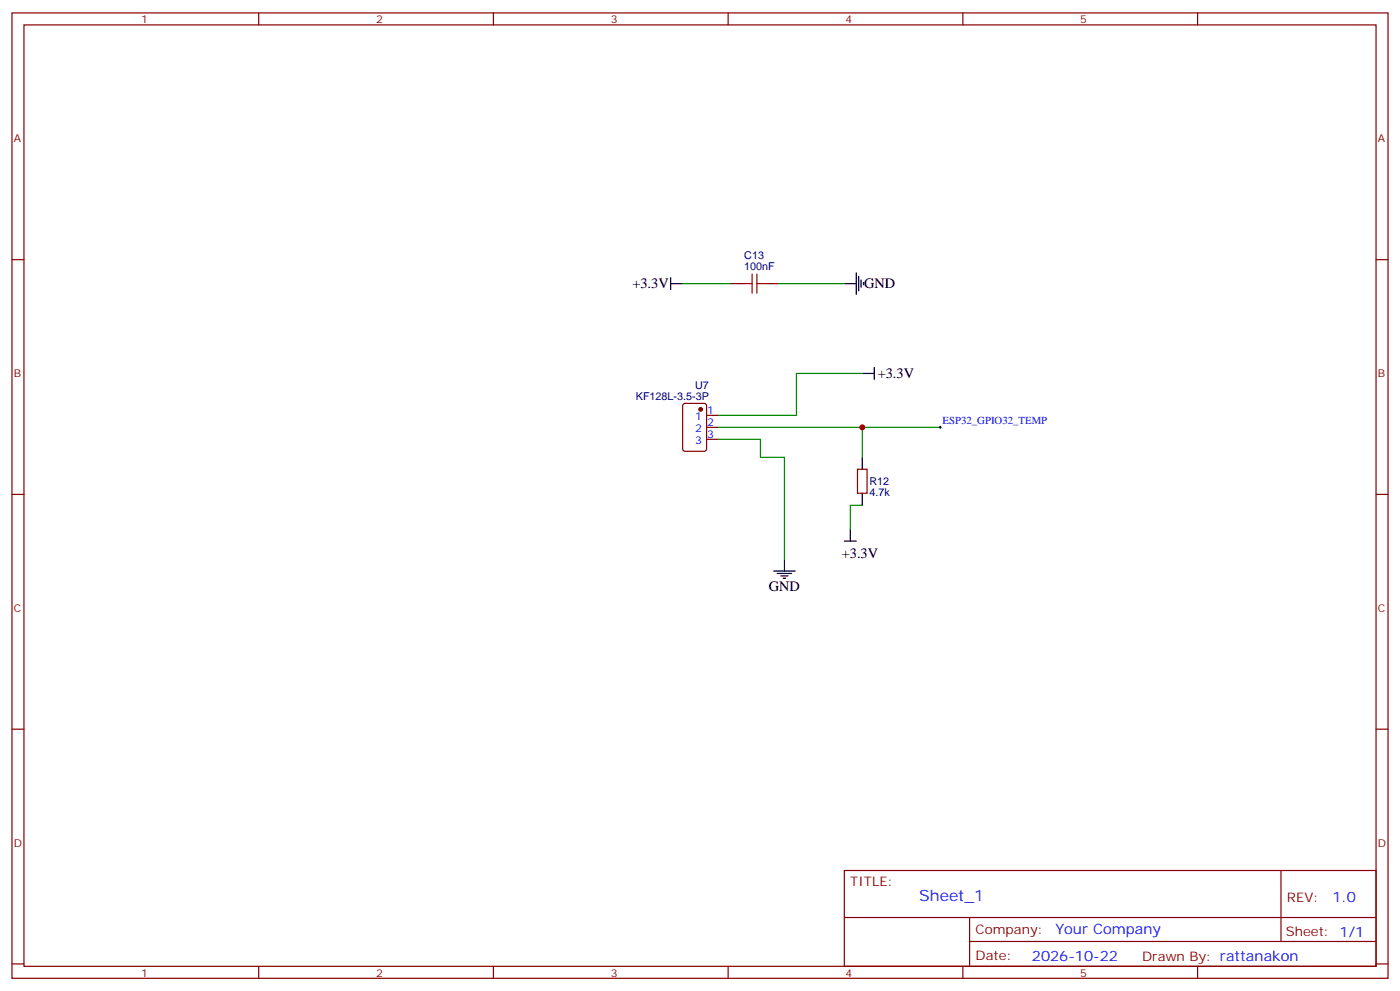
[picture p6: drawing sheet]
<svg xmlns="http://www.w3.org/2000/svg" width="412mm" height="292mm" viewBox="0 0 412 292" stroke-linecap="round" stroke-linejoin="round" font-family="sans-serif">
<g fill="none" stroke="#870000" stroke-width=".35">
<path d="M3.5 3.8h405.4v284.3h-405.4zM7.1 7.3h398.2v277.3h-398.2zM76.2 3.8v3.5M145.3 3.8v3.5M214.5 3.8v3.5M283.6 3.8v3.5M352.8 3.8v3.5M3.5 76.5h3.6M405.3 76.5h3.6M215.2 83.5h3.5M225.8 83.5h3.5M201.3 119l.5-.2h5.6l.7 .4v13l-.4 .7h-5.9l-.7-.4v-13z"/>
<path d="M208.1 122.3h3.6M208.1 125.9h3.6M208.1 129.4h3.6M252.6 138.2h2.8v7.1h-2.8zM3.5 145.6h3.6M405.3 145.6h3.6M3.5 214.8h3.6M405.3 214.8h3.6M248.7 256.4h156.6v28.2h-156.6zM377.3 256.4v20.9M248.7 270.2h156.5M285.6 277.3h119.6"/>
<path d="M285.6 270.2v14.2M3.5 283.9h3.6M76.2 284.6v3.5M145.3 284.6v3.5M214.5 284.6v3.5M283.6 284.6v3.5M352.8 284.6v3.5M405.3 283.9h3.6"/>
</g>
<circle cx="206.4" cy="120.6" r=".53" fill="#870000" stroke="#870000" stroke-width=".35"/>
<g fill="none" stroke="#000" stroke-width=".35">
<path d="M197.6 83.5h3.5M197.6 81.8v3.5M248.7 83.5h3.5M252.2 80.4v6.3M252.9 81.4v4.3M253.6 82.5v2.1M254.4 83.2v.7M254 110h3.5M257.5 108.2v3.6M254 134.7v3.5M248.7 159.4h3.5M250.5 155.9v3.5"/>
<path d="M254 145.3v3.5M227.9 168.2h6.3M229 168.9h4.2M230 169.6h2.1M230.7 170.3h.7M231.1 164.7v3.5"/>
</g>
<path d="M201.1 83.5h14.1M229.3 83.5h19.4M254 110h-19.4v12.3h-22.9M211.7 125.9h65.2M211.7 129.4h12.3v5.3h7.1v30M254 125.9v8.8M254 148.8h-3.5v7.1" fill="none" stroke="#008700" stroke-width=".35"/>
<path d="M276.6 125.9h.7M276.9 125.5v.7" fill="none" stroke="#000" stroke-width=".29"/>
<path d="M218.7 83.5h2.8M221.5 80.7v5.7M223 80.7v5.7M223 83.5h2.8" fill="none" stroke="#a10000" stroke-width=".35"/>
<circle cx="254" cy="125.9" r=".88" fill="#c00"/>
<text font-size="4.6" fill="#00f" x="270.8" y="265.4">Sheet_1</text>
<g font-size="4.2">
<text x="186.3" y="84.9">+3.3V</text>
<text x="254.5" y="84.9">GND</text>
<text x="258.5" y="111.4">+3.3V</text>
<text x="248" y="164.3">+3.3V</text>
<text x="226.5" y="174.2">GND</text>
</g>
<g font-size="4.2" fill="#00f">
<text x="392.5" y="265.7">1.0</text>
<text x="310.9" y="275.2">Your Company</text>
<text x="304" y="283">2026-10-22</text>
</g>
<g font-size="3.9" fill="#800">
<text x="250.5" y="261">TITLE:</text>
<text x="379.1" y="265.7">REV:</text>
<text x="287.4" y="275.2">Company:</text>
<text x="378.7" y="275.8">Sheet: 1/1</text>
<text x="287.4" y="282.9">Date:</text>
<text x="336.4" y="282.9">Drawn By: rattanakon</text>
</g>
<g font-size="3.2" fill="#800">
<text x="41.6" y="6.8">1</text>
<text x="110.8" y="6.8">2</text>
<text x="179.9" y="6.8">3</text>
<text x="249.1" y="6.8">4</text>
<text x="318.2" y="6.8">5</text>
<text x="4.1" y="41.9">A</text>
<text x="405.9" y="41.9">A</text>
<text x="4.1" y="111.1">B</text>
<text x="405.9" y="111.1">B</text>
<text x="4.1" y="180.2">C</text>
<text x="405.9" y="180.2">C</text>
<text x="4.1" y="249.3">D</text>
<text x="405.9" y="249.3">D</text>
<text x="41.6" y="287.6">1</text>
<text x="110.8" y="287.6">2</text>
<text x="179.9" y="287.6">3</text>
<text x="249.1" y="287.6">4</text>
<text x="318.2" y="287.6">5</text>
</g>
<g font-size="3.2" fill="#000080">
<text x="219.2" y="76.4">C13</text>
<text x="219.2" y="79.7">100nF</text>
<text x="187.3" y="117.8">KF128L-3.5-3P</text>
<text x="204.8" y="114.6">U7</text>
<text x="256.1" y="142.9">R12</text>
<text x="256.1" y="146.1">4.7k</text>
</g>
<g font-size="3.2" fill="#00f">
<text x="204.8" y="123.8">1</text>
<text x="208.3" y="122">1</text>
<text x="208.3" y="125.5">2</text>
<text x="277.6" y="125">ESP32_GPIO32_TEMP</text>
<text x="204.8" y="127.3">2</text>
<text x="204.8" y="130.8">3</text>
<text x="208.3" y="129">3</text>
</g>
</svg>
